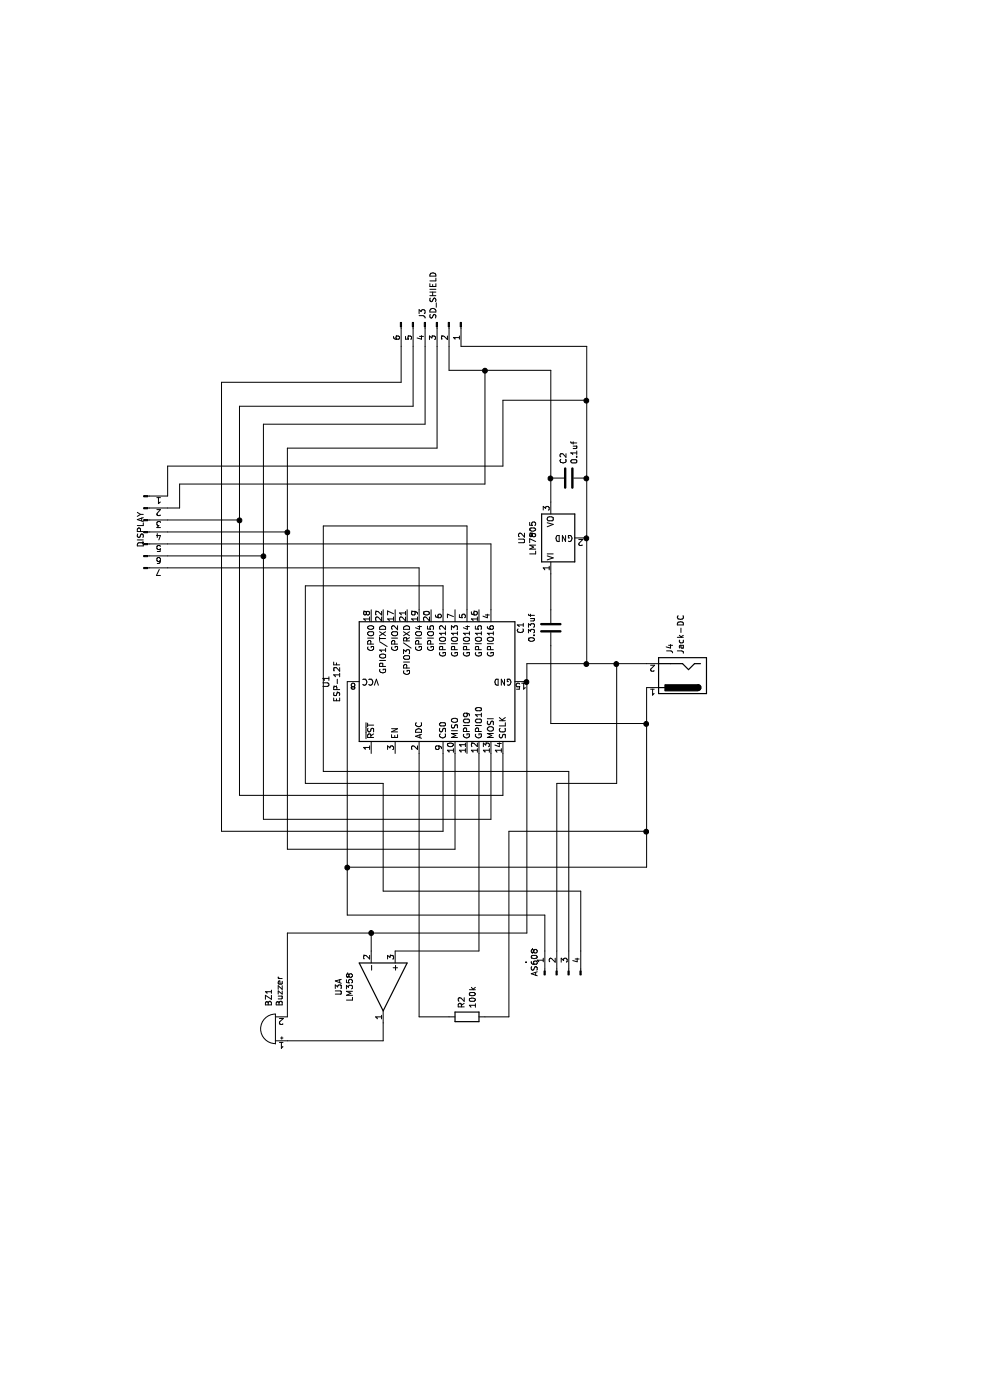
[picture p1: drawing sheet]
EESchema Schematic File Version 4
EELAYER 26 0
EELAYER END
$Descr A4 11693 8268
encoding utf-8
Sheet 1 1
Title ""
Date ""
Rev ""
Comp ""
Comment1 ""
Comment2 ""
Comment3 ""
Comment4 ""
$EndDescr
$Comp
L RF_Module:ESP-12F U1
U 1 1
P 6000 3700
F 0 "U1" H 6000 4678 50  0000 C CNN
F 1 "ESP-12F" H 6000 4587 50  0000 C CNN
F 2 "RF_Module:ESP-12E" H 6000 3700 50  0001 C CNN
F 3 "http://wiki.ai-thinker.com/_media/esp8266/esp8266_series_modules_user_manual_v1.1.pdf" H 5650 3800 50  0001 C CNN
	1    6000 3700
	1    0    0    -1  
$EndComp
$Comp
L Amplifier_Operational:LM358 U3
U 1 1
P 3450 3200
F 0 "U3" H 3450 2833 50  0000 C CNN
F 1 "LM358" H 3450 2924 50  0000 C CNN
F 2 "" H 3450 3200 50  0001 C CNN
F 3 "http://www.ti.com/lit/ds/symlink/lm2904-n.pdf" H 3450 3200 50  0001 C CNN
	1    3450 3200
	-1   0    0    1   
$EndComp
$Comp
L Device:Buzzer BZ1
U 1 1
P 3100 2300
F 0 "BZ1" V 3152 2113 50  0000 R CNN
F 1 "Buzzer" V 3061 2113 50  0000 R CNN
F 2 "" V 3075 2400 50  0001 C CNN
F 3 "~" V 3075 2400 50  0001 C CNN
	1    3100 2300
	0    -1   -1   0   
$EndComp
$Comp
L Connector:Conn_01x07_Male .
U 1 1
P 7250 1200
F 0 "." V 7223 1130 50  0000 R CNN
F 1 "DISPLAY" V 7223 1221 50  0000 C CNN
F 2 "" H 7250 1200 50  0001 C CNN
F 3 "~" H 7250 1200 50  0001 C CNN
	1    7250 1200
	0    1    1    0   
$EndComp
$Comp
L Connector:Conn_01x06_Male J3
U 1 1
P 9000 3650
F 0 "J3" H 8972 3530 50  0000 R CNN
F 1 "SD_SHIELD" H 8972 3621 50  0000 R CNN
F 2 "" H 9000 3650 50  0001 C CNN
F 3 "~" H 9000 3650 50  0001 C CNN
	1    9000 3650
	-1   0    0    1   
$EndComp
$Comp
L Regulator_Linear:LM7805_TO220 U2
U 1 1
P 7200 4600
F 0 "U2" H 7200 4842 50  0000 C CNN
F 1 "LM7805" H 7200 4751 50  0000 C CNN
F 2 "Package_TO_SOT_THT:TO-220-3_Vertical" H 7200 4825 50  0001 C CIN
F 3 "http://www.fairchildsemi.com/ds/LM/LM7805.pdf" H 7200 4550 50  0001 C CNN
	1    7200 4600
	1    0    0    -1  
$EndComp
$Comp
L Connector:Jack-DC J4
U 1 1
P 6050 5700
F 0 "J4" V 6152 5520 50  0000 R CNN
F 1 "Jack-DC" V 6061 5520 50  0000 R CNN
F 2 "" H 6100 5660 50  0001 C CNN
F 3 "~" H 6100 5660 50  0001 C CNN
	1    6050 5700
	0    -1   -1   0   
$EndComp
$Comp
L Device:C C1
U 1 1
P 6450 4600
F 0 "C1" V 6198 4600 50  0000 C CNN
F 1 "0.33uf" V 6289 4600 50  0000 C CNN
F 2 "" H 6488 4450 50  0001 C CNN
F 3 "~" H 6450 4600 50  0001 C CNN
	1    6450 4600
	0    1    1    0   
$EndComp
$Comp
L Device:C C2
U 1 1
P 7700 4750
F 0 "C2" H 7815 4796 50  0000 L CNN
F 1 "0.1uf" H 7815 4705 50  0000 L CNN
F 2 "" H 7738 4600 50  0001 C CNN
F 3 "~" H 7700 4750 50  0001 C CNN
	1    7700 4750
	1    0    0    -1  
$EndComp
$Comp
L Connector:Conn_01x04_Male .
U 1 1
P 3550 4650
F 0 "." H 3656 4928 50  0000 C CNN
F 1 "AS608" H 3656 4837 50  0000 C CNN
F 2 "" H 3550 4650 50  0001 C CNN
F 3 "~" H 3550 4650 50  0001 C CNN
	1    3550 4650
	1    0    0    -1  
$EndComp
$Comp
L Device:R R2
U 1 1
P 3200 3900
F 0 "R2" H 3270 3946 50  0000 L CNN
F 1 "100k" H 3270 3855 50  0000 L CNN
F 2 "" V 3130 3900 50  0001 C CNN
F 3 "~" H 3200 3900 50  0001 C CNN
	1    3200 3900
	1    0    0    -1  
$EndComp
Wire Wire Line
	6150 5400 6150 5150
Wire Wire Line
	6150 4400 6000 4400
Wire Wire Line
	5950 5400 5650 5400
Wire Wire Line
	4450 5400 4450 2900
Wire Wire Line
	4450 2900 6000 2900
Wire Wire Line
	7200 4900 6150 4900
Connection ~ 6150 4900
Wire Wire Line
	6150 4900 6150 4400
Wire Wire Line
	6900 4600 6600 4600
Wire Wire Line
	6300 4600 5650 4600
Wire Wire Line
	5650 4600 5650 5400
Connection ~ 5650 5400
Wire Wire Line
	5650 5400 4750 5400
Wire Wire Line
	7200 4900 7700 4900
Wire Wire Line
	8800 4900 8800 3850
Connection ~ 7200 4900
Wire Wire Line
	7500 4600 7700 4600
Wire Wire Line
	8600 4600 8600 4050
Wire Wire Line
	8600 3750 8800 3750
Connection ~ 7700 4600
Wire Wire Line
	7700 4600 8600 4600
Connection ~ 7700 4900
Wire Wire Line
	7700 4900 8350 4900
Wire Wire Line
	8800 3650 7950 3650
Wire Wire Line
	7950 3650 7950 2400
Wire Wire Line
	7950 2400 7250 2400
Wire Wire Line
	4600 2400 4600 3800
Wire Wire Line
	4600 3800 5400 3800
Wire Wire Line
	8800 3550 8150 3550
Wire Wire Line
	8150 3550 8150 2200
Wire Wire Line
	4850 2200 4850 4100
Wire Wire Line
	4850 4100 5400 4100
Wire Wire Line
	4850 2200 7050 2200
Wire Wire Line
	8800 3450 8300 3450
Wire Wire Line
	8300 3450 8300 2000
Wire Wire Line
	8300 2000 7350 2000
Wire Wire Line
	5050 2000 5050 4200
Wire Wire Line
	5050 4200 5400 4200
Wire Wire Line
	8800 3350 8500 3350
Wire Wire Line
	8500 3350 8500 1850
Wire Wire Line
	8500 1850 4750 1850
Wire Wire Line
	4750 1850 4750 3700
Wire Wire Line
	4750 3700 5400 3700
Wire Wire Line
	6950 1400 6950 3500
Wire Wire Line
	6950 3500 6600 3500
Wire Wire Line
	7550 1400 7800 1400
Wire Wire Line
	7800 1400 7800 4200
Wire Wire Line
	7800 4200 8350 4200
Wire Wire Line
	8350 4200 8350 4900
Connection ~ 8350 4900
Wire Wire Line
	8350 4900 8800 4900
Wire Wire Line
	7450 1400 7450 1500
Wire Wire Line
	7450 1500 7650 1500
Wire Wire Line
	7650 1500 7650 4050
Wire Wire Line
	7650 4050 8600 4050
Connection ~ 8600 4050
Wire Wire Line
	8600 4050 8600 3750
Wire Wire Line
	7350 1400 7350 2000
Connection ~ 7350 2000
Wire Wire Line
	7350 2000 5050 2000
Wire Wire Line
	6600 4100 7150 4100
Wire Wire Line
	7150 4100 7150 1400
Wire Wire Line
	7050 1400 7050 2200
Connection ~ 7050 2200
Wire Wire Line
	7050 2200 8150 2200
Wire Wire Line
	7250 1400 7250 2400
Connection ~ 7250 2400
Wire Wire Line
	7250 2400 4600 2400
Wire Wire Line
	3750 4550 4050 4550
Wire Wire Line
	4050 4550 4050 2900
Wire Wire Line
	4050 2900 4450 2900
Connection ~ 4450 2900
Wire Wire Line
	3750 4650 5150 4650
Wire Wire Line
	5150 4650 5150 5150
Wire Wire Line
	5150 5150 6150 5150
Connection ~ 6150 5150
Wire Wire Line
	6150 5150 6150 4900
Wire Wire Line
	3750 4750 5250 4750
Wire Wire Line
	5250 4750 5250 2700
Wire Wire Line
	5250 2700 7300 2700
Wire Wire Line
	7300 2700 7300 3900
Wire Wire Line
	7300 3900 6600 3900
Wire Wire Line
	3750 4850 4250 4850
Wire Wire Line
	4250 4850 4250 3200
Wire Wire Line
	4250 3200 5150 3200
Wire Wire Line
	5150 3200 5150 2550
Wire Wire Line
	5150 2550 6800 2550
Wire Wire Line
	6800 2550 6800 3700
Wire Wire Line
	6800 3700 6600 3700
Wire Wire Line
	3750 3300 3750 4000
Wire Wire Line
	3750 4000 5400 4000
Wire Wire Line
	3750 3100 3900 3100
Wire Wire Line
	3900 3100 3900 4400
Wire Wire Line
	3900 4400 6000 4400
Connection ~ 6000 4400
Wire Wire Line
	3000 2400 3000 3200
Wire Wire Line
	3000 3200 3150 3200
Wire Wire Line
	3200 2400 3900 2400
Wire Wire Line
	3900 2400 3900 3100
Connection ~ 3900 3100
Wire Wire Line
	5400 3500 3200 3500
Wire Wire Line
	3200 3500 3200 3750
Wire Wire Line
	3200 4050 3200 4250
Wire Wire Line
	3200 4250 4750 4250
Wire Wire Line
	4750 4250 4750 5400
Connection ~ 4750 5400
Wire Wire Line
	4750 5400 4450 5400
$EndSCHEMATC
